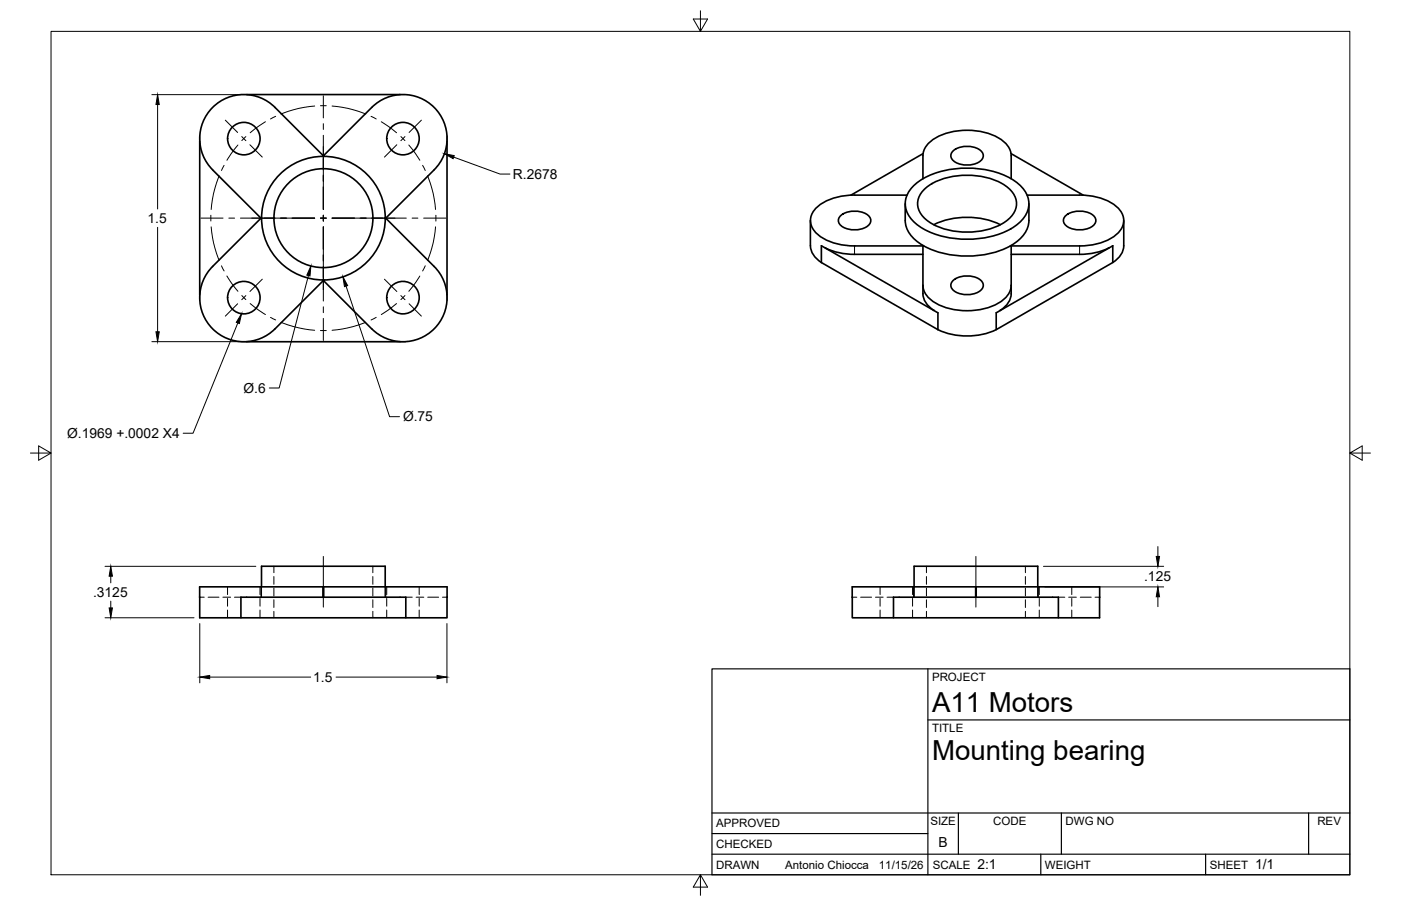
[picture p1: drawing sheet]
<svg xmlns="http://www.w3.org/2000/svg" width="432mm" height="279mm" viewBox="0 0 432 279" stroke-linecap="round" stroke-linejoin="round" font-family="sans-serif">
<!-- layer: Visible -->
<g fill="none" stroke="#000" stroke-width=".51">
<path d="M76 29.2h47.3M61.6 43.6v47.3M65.5 52.4l14.9 14.9 .2-.2M99.5 48.2l.2-.2-14.9-14.9a13.6 13.6 0 0 0-19.3 0 13.6 13.6 0 0 0 0 19.3M99.8 48.2l-.1-.2 14.9-14.9a13.6 13.6 0 0 1 19.2 0 13.6 13.6 0 0 1 0 19.3l-14.9 14.9-.2-.2M137.8 43.6v47.3M282 56.9a26.6 26.6 0 0 1 20.3-4.8 19.5 19.5 0 0 1 13.6 6.8 7.1 7.1 0 0 1-1.8 9.8 26.6 26.6 0 0 1-20.3 4.8 19.5 19.5 0 0 1-13.6-6.8 7.1 7.1 0 0 1 1.8-9.8zM284.5 55.1v-7.1a7.4 7.4 0 0 1 5.1-6.1 21 21 0 0 1 19.1 1.2 6.2 6.2 0 0 1 3 4.9v7.1M284.5 47.4l-22.3 12.8M285.1 58.2a21.9 21.9 0 0 1 18.3-3.6 13.9 13.9 0 0 1 9.1 5.4 5.7 5.7 0 0 1-1.5 7.4 21.9 21.9 0 0 1-18.3 3.6 13.9 13.9 0 0 1-9.1-5.3 5.7 5.7 0 0 1 1.5-7.5zM293.9 46.4a7.1 7.1 0 0 1 8.8 .5 2.1 2.1 0 0 1-1.1 3.2 7.2 7.2 0 0 1-8.2-1 1.89 1.89 0 0 1 .5-2.7zM311.6 47.4l22.3 12.8"/>
<path d="M80.6 67.5l-.2-.2-14.9 14.9M118.7 67.5l.2-.2 14.9 14.9M249.8 68v7.8a6.5 6.5 0 0 0 3.4 5.2M253.2 75.8v5.2l35.9 20.7M253.2 75.8l.3 .2a18.9 18.9 0 0 0 9.9 2.4h21.1M254.4 76.5l33.4 19.3M259.2 66.4a7.1 7.1 0 0 1 8.8 .5 2.1 2.1 0 0 1-1.1 3.1 7.2 7.2 0 0 1-8.2-.9 1.89 1.89 0 0 1 .5-2.7zM279 62.8v5.2M279.6 60.2h-16.2a16.4 16.4 0 0 0-12.2 4.3 5.4 5.4 0 0 0 1.6 8.4 18.6 18.6 0 0 0 10.6 2.9h21.1a10.4 10.4 0 0 1-5.5-7.8M287.8 69.3a24.2 24.2 0 0 1 20.5 0M311.7 78.4h21M316.5 60.2h16.2"/>
<path d="M317.1 68a9.4 9.4 0 0 1-5.4 7.7v.1h21M317.1 62.8v5.2M328.6 66.4a7.1 7.1 0 0 1 8.8 .5 2.1 2.1 0 0 1-1.1 3.1 7.2 7.2 0 0 1-8.2-.9 1.89 1.89 0 0 1 .5-2.7zM332.8 60.2a16.4 16.4 0 0 1 12.2 4.3 5.4 5.4 0 0 1-1.6 8.4 18.6 18.6 0 0 1-10.6 2.9M341.7 76.5l1.3-.7v5.2l-36 20.7v-5.2l1.3-.8M341.7 76.5a20.3 20.3 0 0 1-8.9 1.9M341.7 76.5l-33.4 19.3M346.4 68v7.8a6.5 6.5 0 0 1-3.4 5.2M65.5 82.2a13.6 13.6 0 0 0 0 19.2 13.6 13.6 0 0 0 19.3 0l14.9-14.9-.2-.2M133.8 82.2a13.6 13.6 0 0 1 0 19.2 13.6 13.6 0 0 1-19.2 0l-14.9-14.9 .1-.2M284.5 88a6.9 6.9 0 0 0 1.3 6l2 1.7M284.5 88v-12.2a31.1 31.1 0 0 0 27.2 0v12.2"/>
<path d="M284.5 88a7.4 7.4 0 0 0 5.1 6.1 21 21 0 0 0 19.1-1.2 6.2 6.2 0 0 0 3-4.9M287.8 95.7l1.3 .8v5.2M293.9 86.4a7.1 7.1 0 0 1 8.8 .5 2.1 2.1 0 0 1-1.1 3.1 7.2 7.2 0 0 1-8.2-.9 1.89 1.89 0 0 1 .5-2.7zM311.7 88a6.9 6.9 0 0 1-1.4 6l-2 1.7M76 105.4h47.3M289.1 101.7a21.6 21.6 0 0 0 17.9 0M61.5 184.2h.1M74.3 190.5v-6.3h50.8v6.3M80.6 181v-6.4h38.1v6.4M99.7 181h-38.2l.1 9.5h76.2v-6.3M99.7 181h38.1v3.2M99.7 181v3.2"/>
<path d="M137.8 184.2h.1M262.7 184.2v-3.2h38.1v3.2M262.7 184.2h.1M262.7 184.2v6.3h12.7M275.4 184.2h50.8v6.3h-50.8zM281.7 181v-6.4h38.1v6.4M300.8 181h38.1v9.5h-12.7"/>
<circle cx="75.2" cy="42.7" r="5"/>
<circle cx="124.2" cy="42.7" r="5"/>
<circle cx="99.7" cy="67.3" r="19.1"/>
<circle cx="99.7" cy="67.3" r="15.3"/>
<circle cx="75.2" cy="91.8" r="5"/>
<circle cx="124.2" cy="91.8" r="5"/>
</g>
<!-- layer: Hidden -->
<g fill="none" stroke="#000" stroke-width=".31">
<path d="M74.3 29.2h1.7M123.3 29.2h1.8M61.6 41.9v1.7M137.8 41.9v1.7M61.6 90.9v1.8M137.8 90.9v1.8M74.3 105.4h1.7M123.3 105.4h1.8M84.4 174.6v2M84.4 177.8v2.4M114.9 174.6v2M114.9 177.8v2.4"/>
<path d="M285.5 174.6v2M285.5 177.8v2.4M316 174.6v2M316 177.8v2.4M61.6 184.2h1.3M64.1 184.2h3.4M68.7 184.2h2.4M70.1 181v2.4M70.1 184.6v2.3M70.1 188.1v2.4M72.3 184.2h2M80.1 181v2.4"/>
<path d="M80.1 184.6v2.3M80.1 188.1v2.4M80.4 181v3.2M80.6 181v3.2M84.4 181.4v2.4M84.4 185v2.3M84.4 188.5v2M99.5 181v3.2M99.8 181v3.2M114.9 181.4v2.4M114.9 185v2.3M114.9 188.5v2"/>
<path d="M118.7 181v3.2M118.9 181v3.2M119.2 181v2.4M119.2 184.6v2.3M119.2 188.1v2.4M125.1 184.2h2M128.2 184.2h2.4M129.2 181v2.4M129.2 184.6v2.3M129.2 188.1v2.4M131.8 184.2h3.4M136.4 184.2h1.4"/>
<path d="M262.7 184.2h1.4M265.3 184.2h3.3M269.8 184.2h2.4M271.3 181v2.4M271.3 184.6v2.3M271.3 188.1v2.4M273.4 184.2h2M281.3 181v2.4M281.3 184.6v2.3M281.3 188.1v2.4M281.6 181v3.2M281.7 181v3.2"/>
<path d="M285.5 181.4v2.4M285.5 185v2.3M285.5 188.5v2M300.6 181v3.2M301 181v3.2M316 181.4v2.4M316 185v2.3M316 188.5v2M319.8 181v3.2M320 181v3.2M320.3 181v2.4M320.3 184.6v2.3"/>
<path d="M320.3 188.1v2.4M326.2 184.2h2M329.4 184.2h2.3M330.3 181v2.4M330.3 184.6v2.3M330.3 188.1v2.4M333 184.2h3.3M337.5 184.2h1.4"/>
</g>
<!-- layer: Visible Narrow -->
<path d="M263.4 75.8v2.6M332.7 75.8v2.6" fill="none" stroke="#000" stroke-width=".31"/>
<!-- layer: Border -->
<path d="M15.7 9.7h400.3v260.1h-400.3zM215.9 3.3v6.4l-2.2-3.8h4.4l-2.2 3.8M9.4 139.7h6.3l-3.8-2.2v4.4l3.8-2.2M416 139.7l3.8 2.2v-4.4l-3.8 2.2h6.4M215.9 269.8l2.2 3.8h-4.4l2.2-3.8v6.3" fill="none" stroke="#000" stroke-width=".31"/>
<!-- layer: Titleblock -->
<path d="M219.4 206.3h196.6v63.5h-196.6zM286 206.3v63.5M286 222h130M219.4 257.1h66.6M219.4 250.7h196.6M295.4 250.7v12.7M327.1 250.7v12.7M403.3 250.7v12.7M219.4 263.4h196.6M320.8 263.4v6.4M371.6 263.4v6.4" fill="none" stroke="#000" stroke-width=".36"/>
<!-- layer: Smart Centers -->
<g fill="none" stroke="#000" stroke-width=".31">
<path d="M69.4 37.1l3.8 3.8M81.8 37.5l-4.7 3.4M85 35.9l-1.6 .8M97 32.7l-4.9 .7-5.5 1.8M98.8 32.6h1.8M99.7 29.5v6.9M99.7 38.1v1.8M102.3 32.7l4.9 .7 5.5 1.8M114.4 35.9l1.6 .8M117.5 37.5l4.7 3.4M129.9 37.1l-3.8 3.8M67.5 54.2l-1.7 5.5-.7 4.9"/>
<path d="M69.1 51l-.8 1.6M73.3 44.7l-3.4 4.7M74.5 42.1l1.3 1.3M75.8 42.1l-1.3 1.3M77 44.6l3.8 3.9M99.7 41.7v22.9M122.3 44.6l-3.8 3.9M123.5 42.1l1.3 1.3M124.8 42.1l-1.3 1.3M126 44.7l3.4 4.7M130.3 51l.8 1.6M131.8 54.2l1.7 5.5 .7 4.9"/>
<path d="M61.9 67.3h6.8M65 66.4v1.8M65.1 70l.7 4.8 1.7 5.5M70.5 67.3h1.8M74.1 67.3h22.9M98.8 67.3h1.8M99.7 66.4v1.8M99.7 70v22.8M102.3 67.3h22.9M127 67.3h1.8M130.6 67.3h6.8M134.2 70l-.7 4.8-1.7 5.5"/>
<path d="M134.3 66.4v1.8M68.3 82l.8 1.6M69.9 85.1l3.4 4.7M73.2 93.7l-3.8 3.8M74.5 91.1l1.3 1.3M75.8 91.2l-1.3 1.2M77.1 93.6l4.7 3.4M80.8 86.1l-3.8 3.8M83.4 97.9l1.6 .8M86.6 99.4l5.5 1.7 4.9 .8M99.7 94.6v1.8M99.7 98.2v6.8"/>
<path d="M112.7 99.4l-5.5 1.7-4.9 .8M116 97.9l-1.6 .8M118.5 86.1l3.8 3.8M122.2 93.6l-4.7 3.4M123.5 91.2l1.3 1.2M124.8 91.1l-1.3 1.3M126.1 93.7l3.8 3.8M129.4 85.1l-3.4 4.7M131.1 82l-.8 1.6M98.8 101.9h1.8M99.7 171.6v15.6M300.8 171.6v15.6"/>
</g>
<!-- layer: FD_Dimensions -->
<g fill="none" stroke="#000" stroke-width=".31">
<path d="M46.8 29.2h27.4M48.6 32.2v32.3M139.8 48.5l14.3 5.2h3.1M48.6 70.1v32.2M95.1 85l-9.1 34.7h-3M106.7 88.2l13.4 40.3h3M46.8 105.4h27.4M32.4 174.6h46.4M34.1 177.7v2M321.6 174.6h37M356.9 168.6v3M32.4 190.5h27.4"/>
<path d="M34.1 185.4v2.1M61.6 192.3v18.3M137.8 192.3v18.3M322.1 181h36.5M356.9 184v3.1M64.6 208.8h31.2M103.6 208.8h31.1"/>
</g>
<path d="M48.6 29.2l.5 3h-1zM137 47.4l3 .6-.3 .9zM95.8 82l-.3 3.1-.9-.2zM105.7 85.3l1.4 2.8-.9 .3zM48.1 102.3h1l-.5 3.1zM34.1 174.6l.5 3.1h-1zM356.4 171.6h1l-.5 3zM33.6 187.5h1l-.5 3zM356.9 181l.5 3h-1zM61.6 208.8l3-.5v1zM134.7 208.3l3.1 .5-3.1 .5z" fill="#000" stroke="#000" stroke-width=".31"/>
<!-- layer: Leaders -->
<path d="M74.4 96.8l-.6 3-1-.4z" fill="#000" stroke="#000" stroke-width=".31"/>
<path d="M73.3 99.6l-13.8 34h-3" fill="none" stroke="#000" stroke-width=".31"/>
<g font-size="8.5">
<text x="287.3" y="219.5">A11 Motors</text>
<text x="287.3" y="234.5">Mounting bearing</text>
</g>
<g font-size="4.3">
<text x="158.1" y="55.2">R.2678</text>
<text x="45.5" y="68.8">1.5</text>
<text x="75.1" y="121.1">Ø.6</text>
<text x="124.2" y="130">Ø.75</text>
<text x="20.7" y="135.2">Ø.1969 +.0002 X4</text>
<text x="352.6" y="179.3">.125</text>
<text x="28.7" y="184.1">.3125</text>
<text x="96.6" y="210.3">1.5</text>
<text x="289.3" y="261.2">B</text>
<text x="301.2" y="268.1">2:1</text>
<text x="386.8" y="268.1">1/1</text>
</g>
<g font-size="3.5">
<text x="287.3" y="210.1">PROJECT</text>
<text x="287.3" y="225.8">TITLE</text>
<text x="220.7" y="255.2">APPROVED</text>
<text x="286.7" y="254.5">SIZE</text>
<text x="306.1" y="254.5">CODE</text>
<text x="328.4" y="254.5">DWG NO</text>
<text x="406" y="254.5">REV</text>
<text x="220.7" y="261.5">CHECKED</text>
<text x="220.7" y="267.9">DRAWN</text>
<text x="242" y="267.9">Antonio Chiocca</text>
<text x="270.9" y="267.9">11/15/26</text>
<text x="287.5" y="267.9">SCALE</text>
<text x="322.1" y="267.9">WEIGHT</text>
<text x="372.9" y="267.9">SHEET</text>
</g>
</svg>
